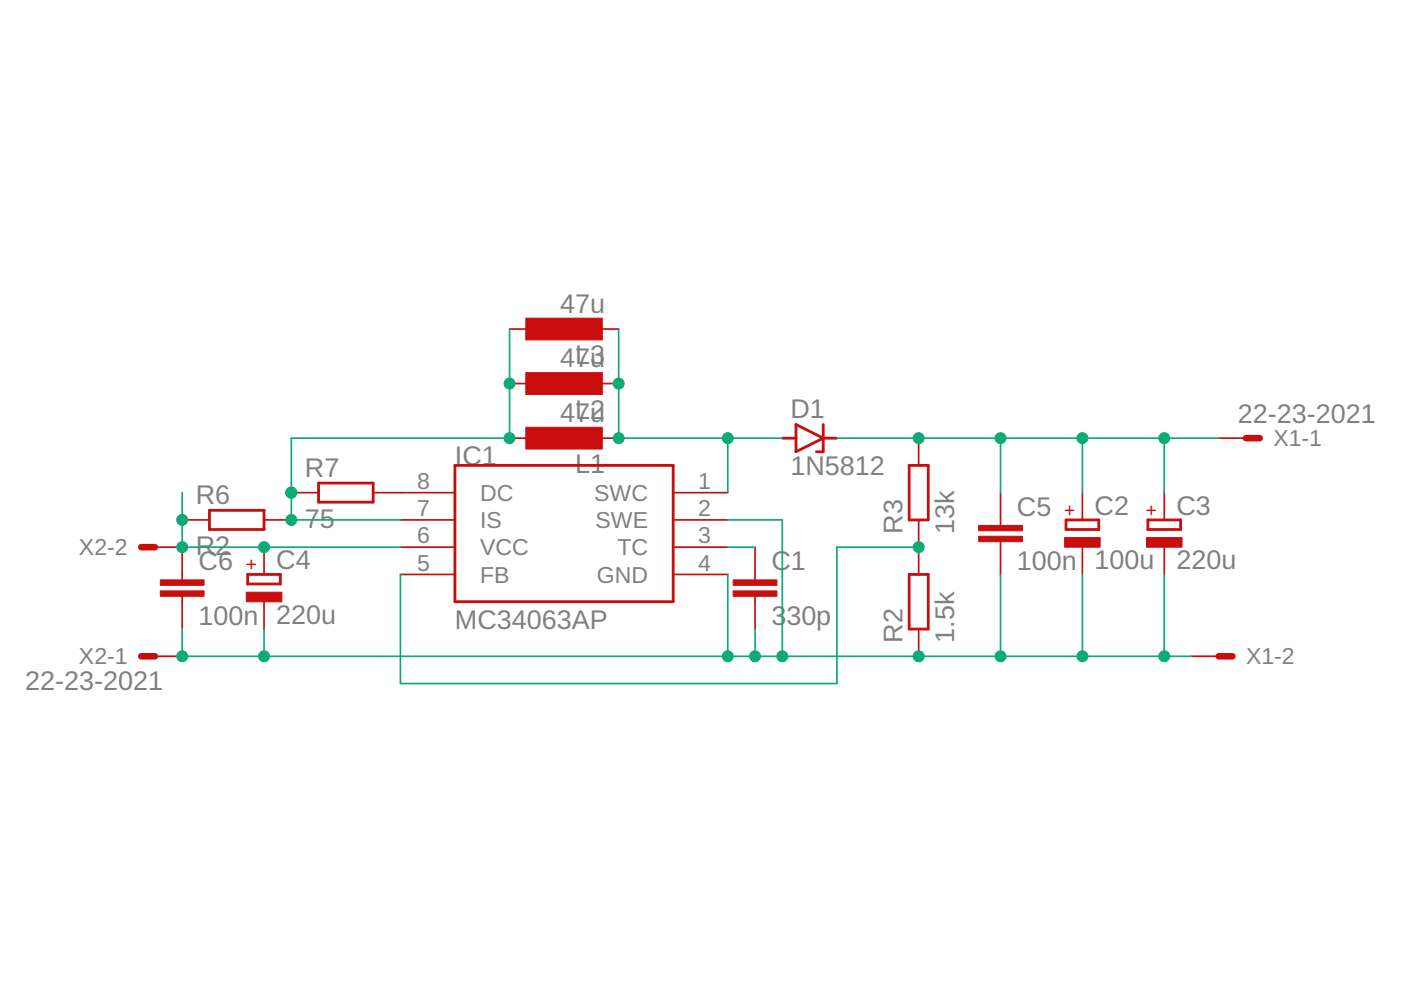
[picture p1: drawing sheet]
<svg xmlns="http://www.w3.org/2000/svg" width="297mm" height="210mm" viewBox="0 0 297 210" stroke-linecap="round" stroke-linejoin="round" font-family="sans-serif">
<path d="M96.5 98.7h46.2v28.9h-46.2zM165.9 92.9h2.9M168.8 90l5.7 2.9-5.7 2.9zM174.5 90v5.8h-1.4M174.5 92.9h2.9M192.8 98.7h4v11.5h-4zM44.4 108.2h11.6v4.1h-11.6zM67.5 102.4h11.6v4.1h-11.6zM226 110.2h7v2.1h-7zM243.4 110.2h6.9v2.1h-6.9zM52.5 121.8h6.9v2h-6.9zM192.8 121.8h4v11.6h-4z" fill="none" stroke="#c90d0c" stroke-width=".59"/>
<g fill="none" stroke="#c90d0c" stroke-width=".36">
<path d="M108 69.8h5.8M125.4 69.8h5.8M108 92.9h5.8M108 81.3h5.8M125.4 92.9h5.8M125.4 81.3h5.8M194.8 92.9v5.8M258.4 92.9h5.8M32.9 116h5.7v7M38.6 110.2h5.8M56 110.2h5.8M56 116v5.8"/>
<path d="M61.8 104.5h5.7M79.1 104.5h17.4M84.9 116h11.6M84.9 110.2h11.6M142.7 104.5h11.6M142.7 116h11.6M142.7 110.2h11.6M160.1 116v7M194.8 110.2v11.6M212.1 104.5v6.9M212.1 114.9v6.9M229.5 104.5v5.7"/>
<path d="M229.5 116v5.8M246.8 104.5v5.7M246.8 116v5.8M32.9 139.1h5.7M38.6 126.4v7M56 127.6v5.8M84.9 121.8h11.6M142.7 121.8h11.6M160.1 126.4v7M194.8 133.4v5.7M252.6 139.1h5.8"/>
</g>
<g fill="#c90d0c" stroke="#c90d0c" stroke-width=".21">
<path d="M155.4 125.3h9.3v1.1h-9.3z"/>
<path d="M155.4 123h9.3v1.1h-9.3z"/>
<path d="M225.7 114h7.6v2h-7.6z"/>
<path d="M243.1 114h7.5v2h-7.5z"/>
<path d="M52.2 125.6h7.6v2h-7.6z"/>
<path d="M207.5 113.7h9.3v1.2h-9.3z"/>
<path d="M207.5 111.4h9.3v1.1h-9.3z"/>
<path d="M34 125.3h9.3v1.1h-9.3z"/>
<path d="M34 123h9.3v1.1h-9.3z"/>
<path d="M111.5 90.6h16.2v4.6h-16.2z"/>
<path d="M111.5 79h16.2v4.6h-16.2z"/>
<path d="M111.5 67.5h16.2v4.6h-16.2z"/>
</g>
<path d="M264.2 92.9h2.9M30 116h2.9M30 139.1h2.9M258.4 139.1h2.9" fill="none" stroke="#c90d0c" stroke-width="1.4"/>
<g fill="none" stroke="#0dab76" stroke-width=".36">
<path d="M108 69.8v23.1h-46.2v17.3h23.1M131.2 69.8v23.1h34.7M154.3 92.9v11.6M177.4 92.9h81M212.1 92.9v11.6M229.5 92.9v11.6M246.8 92.9v11.6M38.6 104.5v11.5h46.3M154.3 110.2h11.6v28.9M154.3 116h5.8M194.8 116h-17.4v28.9h-92.5v-23.1M38.6 133.4v5.7h214"/>
<path d="M56 133.4v5.7M154.3 121.8v17.3M160.1 133.4v5.7M212.1 121.8v17.3M229.5 121.8v17.3M246.8 121.8v17.3"/>
</g>
<g fill="#0dab76" stroke="#0dab76" stroke-width=".21">
<circle cx="212.1" cy="139.1" r="1.16"/>
<circle cx="229.5" cy="139.1" r="1.16"/>
<circle cx="246.8" cy="139.1" r="1.16"/>
<circle cx="194.8" cy="139.1" r="1.16"/>
<circle cx="165.9" cy="139.1" r="1.16"/>
<circle cx="160.1" cy="139.1" r="1.16"/>
<circle cx="56" cy="139.1" r="1.16"/>
<circle cx="38.6" cy="139.1" r="1.16"/>
<circle cx="154.3" cy="139.1" r="1.16"/>
<circle cx="56" cy="116" r="1.16"/>
<circle cx="38.6" cy="116" r="1.16"/>
<circle cx="38.6" cy="110.2" r="1.16"/>
<circle cx="194.8" cy="116" r="1.16"/>
<circle cx="212.1" cy="92.9" r="1.16"/>
<circle cx="229.5" cy="92.9" r="1.16"/>
<circle cx="194.8" cy="92.9" r="1.16"/>
<circle cx="246.8" cy="92.9" r="1.16"/>
<circle cx="131.2" cy="81.3" r="1.16"/>
<circle cx="131.2" cy="92.9" r="1.16"/>
<circle cx="154.3" cy="92.9" r="1.16"/>
<circle cx="108" cy="81.3" r="1.16"/>
<circle cx="108" cy="92.9" r="1.16"/>
<circle cx="61.8" cy="110.2" r="1.16"/>
<circle cx="61.8" cy="104.5" r="1.16"/>
</g>
<g font-size="5.7" fill="#808080">
<text x="118.7" y="66.3">47u</text>
<text x="118.7" y="77.9">473</text>
<text x="121.9" y="77.2">Lu</text>
<text x="118.7" y="89.4">47u</text>
<text x="121.9" y="88.8">L2</text>
<text x="167.6" y="88.6">D1</text>
<text x="262.5" y="89.7">22-23-2021</text>
<text x="64.7" y="101">R7</text>
<text x="96.5" y="98.7">IC1</text>
<text x="121.9" y="100.3">L1</text>
<text x="167.6" y="100.7">1N5812</text>
<text x="41.5" y="106.8">R6</text>
<text x="64.7" y="112">75</text>
<text x="191.4" y="113.1" transform="rotate(-90 191.4 113.1)">R3</text>
<text x="202.3" y="113.1" transform="rotate(-90 202.3 113.1)">13k</text>
<text x="215.6" y="109.4">C5</text>
<text x="232.1" y="109.1">C2</text>
<text x="249.4" y="109.1">C3</text>
<text x="41.5" y="117.8">R2</text>
<text x="42.1" y="120.9">C6</text>
<text x="58.6" y="120.7">C4</text>
<text x="163.6" y="120.9">C1</text>
<text x="215.6" y="120.9">100n</text>
<text x="232.1" y="120.7">100u</text>
<text x="249.4" y="120.7">220u</text>
<text x="42.1" y="132.5">100n</text>
<text x="58.6" y="132.3">220u</text>
<text x="96.5" y="133.4">MC34063AP</text>
<text x="163.6" y="132.5">3</text>
<text x="166.7" y="132.5">30p</text>
<text x="191.4" y="136.3" transform="rotate(-90 191.4 136.3)">R2</text>
<text x="202.3" y="136.3" transform="rotate(-90 202.3 136.3)">1.5k</text>
<text x="5.4" y="146.4">22-23-2021</text>
</g>
<g font-size="4.9" fill="#808080">
<text x="270" y="94.6">X1-1</text>
<text x="88.4" y="103.6">8</text>
<text x="101.8" y="106.2">DC</text>
<text x="126" y="106.2">SWC</text>
<text x="148.1" y="103.6">1</text>
<text x="88.4" y="109.4">7</text>
<text x="101.8" y="112">IS</text>
<text x="126.3" y="112">SWE</text>
<text x="148.1" y="109.4">2</text>
<text x="16.7" y="117.8">X2-2</text>
<text x="88.4" y="115.2">6</text>
<text x="101.8" y="117.8">VCC</text>
<text x="130.9" y="117.8">TC</text>
<text x="148.1" y="115.2">3</text>
<text x="88.4" y="121">5</text>
<text x="101.8" y="123.5">FB</text>
<text x="126.5" y="123.5">GND</text>
<text x="148.1" y="121">4</text>
<text x="16.7" y="140.9">X2-1</text>
<text x="264.2" y="140.9">X1-2</text>
</g>
<g font-size="4.1" fill="#c90d0c">
<text x="228.2" y="109.3" transform="rotate(-90 228.2 109.3)">+</text>
<text x="245.5" y="109.3" transform="rotate(-90 245.5 109.3)">+</text>
<text x="54.6" y="120.9" transform="rotate(-90 54.6 120.9)">+</text>
</g>
</svg>
